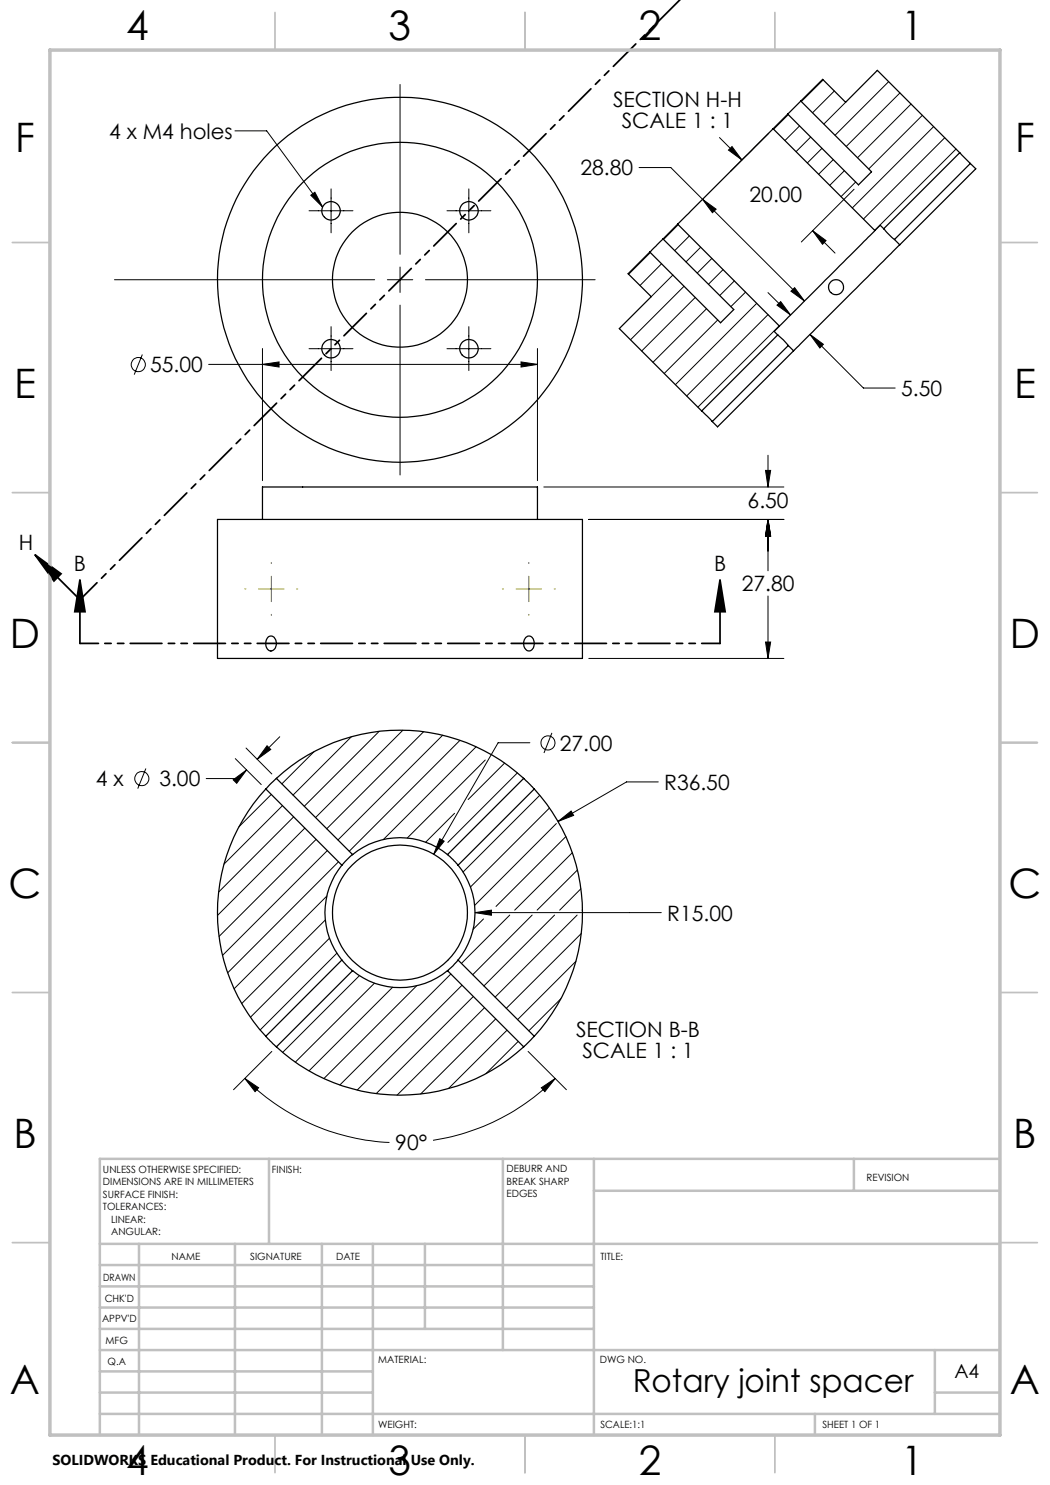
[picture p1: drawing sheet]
<svg xmlns="http://www.w3.org/2000/svg" width="210mm" height="297mm" viewBox="0 0 210 297" stroke-linecap="round" stroke-linejoin="round" font-family="sans-serif">
<g fill="none" stroke="#000" stroke-width=".2">
<path d="M80 16.9v34M164.6 16l-4.3 4.3M166.9 18.2l-4.4 4.3M177.7 16.3l-10.7 10.8M180 18.6l-10.7 10.7M47 26.2h6.3l11.2 15.2M62.2 39l.8-.6 1.5 3zM66.2 37.8v8.8M93.8 37.8v8.8M127.8 33.5h6.4l26.7 26.7M140.5 39.9l2.7 1.9-.7 .7zM143.9 27.5l4.5 4.5"/>
<path d="M146.4 29.3l2 2.7-2.7-2zM153.7 26.7l-7.6 7.6M157.7 22.9l-3 3M159.9 25.2l-2.9 2.9M162.1 27.4l-2.9 2.9M164.4 29.7l-2.9 2.9M166.7 31.9l-3 3M168.9 34.1l-3 3M169.1 20.5l-4.3 4.3M170.8 37.8l-10.5 10.6M171.1 36.4l-2.9 2.9M182.2 20.8l-10.7 10.7"/>
<path d="M184.5 23.1l-10.8 10.7M186.7 25.3l-16.2 16.3M188.9 27.5l-16.2 16.3M191.2 29.8l-16.3 16.3M22.9 55.9h52M61.8 42.2h8.8M77.5 55.9h5.1M80 53.4v5.1M85.1 55.9h33.9M89.4 42.2h8.8M130.1 50.5l-4.4 4.4M132.3 52.7l-4.3 4.4"/>
<path d="M134.6 55l-4.4 4.3M135.6 44.9l-2.9 3M136.8 57.3l-10.7 10.6M137.9 47.2l-3 2.9M139.1 59.5l-10.8 10.7M140.1 49.5l-2.9 2.9M142.4 51.7l-2.9 2.9M144.6 53.9l-2.9 3M146.9 56.2l-3 2.9M149.1 58.4l-2.9 2.9M153.6 58.5l4.5 4.5M158.2 58.2l.7-.7 2 2.7z"/>
<path d="M162.5 46.1l4.5 4.5M162.5 46.1l2.7 2-.7 .8zM28.5 70.9l-1.7 4M41.7 72.9h65.8M52.5 72.9l3.3-.5v1zM52.5 69.7v26.4M61.8 69.7h8.8M66.2 65.3v8.8M80 61v34M89.4 69.7h8.8M93.8 65.3v8.8M104.2 72.4l3.3 .5-3.3 .5z"/>
<path d="M107.5 69.7v26.4M141.3 61.7l-10.7 10.8M143.5 64l-10.6 10.7M151.3 60.7l-16.2 16.2M153.6 62.9l-16.3 16.3M155.4 61l.7-.7 2 2.7zM155.9 65.2l-16.3 16.2M162 66.9l10.7 10.7h6.3M162 66.9l2.7 2-.7 .7zM108.8 97.4h48M153.1 94.1h1l-.5 3.3zM153.6 91v6.4"/>
<path d="M117.8 103.9h39M153.6 103.9v10.3M153.6 119.2v12.5M153.6 103.9l.5 3.3h-1zM117.8 131.7h39M153.1 128.4h1l-.5 3.3zM29.2 153.7l-1.6 4M46.6 156l2.7-2-2 2.7zM47.1 151.7l5.1 5.2M49.2 149.6l5.2 5.2M49.3 154l-1.7 1.7h-6.4M53.4 149.2l.8 .7-2.8 2z"/>
<path d="M54.3 158.9l-6.5 6.4M56 147.4l-4.6 4.5M62.8 150.4l-6.4 6.4M70.3 147.4l-11.7 11.6M75.8 146.3l-14.9 15M80.6 146l-17.5 17.5M84.7 146.3l-19.4 19.5M88.5 147l-20.9 21M92 148.1l-22.2 22.1M95.2 149.4l-18.5 18.5M97 152l-15.5 15.6M100.9 152.6l-7.3 7.3"/>
<path d="M103.5 154.6l-13.9 13.9M106 148.6h-6.4l-12.9 22.2M107.9 159.1l-15.3 15.3M110.4 146.6l-1.6 4M131.7 156.4h-6.4l-13.7 7.9M56.5 161.1l-11.7 11.7M58.7 163.4l-15 15M61 165.6l-17.5 17.5M63.2 167.9l-19.4 19.4M65.4 179.2l-18.6 18.6M65.5 170.1l-21 21M67.7 172.4l-22.2 22.2"/>
<path d="M87.9 167.7l.9 .5-2.1 2.6zM90.9 162.7l-5.8 5.7M109.9 161.6l-15.8 15.8M111.3 164.7l-16.4 16.4M111.6 164.3l2.6-2.1 .5 .9zM113.2 167.3l-14 14M114.5 170.5l-11.6 11.5M115.5 174l-8.1 8M116.2 177.8l-4.3 4.2M65.1 184l-16.8 16.7M65.9 187.6l-15.8 15.8M67.4 190.6l-15.4 15.4"/>
<path d="M71.9 195.2l-15.4 15.3M74.9 196.6l-15.8 15.8M78.5 197.4l-16.7 16.8M83.3 197.2l-18.5 18.5M90.2 194.8l-22.2 22.2M92.4 197.1l-21 20.9M94.7 199.3l-19.5 19.4M95 182.5l3.3-.5v1.1zM95 182.5h37.3M96.7 183.8l-2.1 2.1M102 183l-9.7 9.7M106.4 183l-11.9 11.9"/>
<path d="M110.9 183l-14.1 14.2M112.2 199.7l-6.4 6.5M115.2 192.3l-11.7 11.6M115.4 183l-16.4 16.4M116.3 186.7l-15.1 15M116.5 182h-.1M49 215.7l2.7 1.9-.7 .7zM49 215.7a43.8 43.8 0 0 0 28.9 12.8M54.4 210.3l-7.7 7.6M96.9 201.5l-17.5 17.5M99.1 203.8l-15 15M101.4 206.1l-11.7 11.6"/>
<path d="M103.6 208.3l-6.4 6.4M105.6 210.3l7.7 7.6M108.3 217.6l2.8-1.9-2.1 2.6zM111.1 215.7a44 44 0 0 1-24.5 12.4"/>
<circle cx="27.7" cy="72.9" r="1.41"/>
<circle cx="28.4" cy="155.7" r="1.41"/>
<circle cx="109.6" cy="148.6" r="1.42"/>
</g>
<path d="M7 111l5.2 3.8-1.4 1.4zM7 111l9 8.9M16 116l1 6.3h-2zM16 116v12.7M144 116l1 6.3h-2zM144 116v12.7" fill="none" stroke="#000" stroke-width=".35"/>
<path d="M144 128.7h-128" fill="none" stroke="#000" stroke-width=".35" stroke-dasharray="6.3 1.3 1.3 1.3 1.3 1.3" stroke-dashoffset="2.7"/>
<path d="M136 -.1l-120 120" fill="none" stroke="#000" stroke-width=".35" stroke-dasharray="6.3 1.3 1.3 1.3 1.3 1.3" stroke-dashoffset="1.6"/>
<path d="M49 117.8h.2M51.7 117.8h5.1M54.3 112.5v.2M54.3 115.2v5.1M59.3 117.8h.2M100.5 117.8h.2M103.2 117.8h5.1M105.8 112.5v.2M105.8 115.2v5.1M110.8 117.8h.3M54.3 122.9v.2M105.8 122.9v.2" fill="none" stroke="#808000" stroke-width=".2"/>
<g fill="none" stroke="#c0c0c0" stroke-width=".35">
<path d="M55 2.5v7.5M105 2.5v7.5M155 2.5v7.5M2.5 48.5h7.5M200 48.5h7.5M2.5 98.5h7.5M200 98.5h7.5M2.5 148.5h7.5M200 148.5h7.5M2.5 198.5h7.5M200 198.5h7.5M2.5 248.5h7.5"/>
<path d="M200 248.5h7.5M55 287v7.5M105 287v7.5M155 287v7.5"/>
</g>
<g fill="none" stroke="#c0c0c0" stroke-width=".5">
<path d="M53.8 231.8v17M100.6 231.8v38.2M118.8 231.8v55.2M118.8 238.2h81.2M170.8 231.8v6.4M200 231.8h-180v55.2M20 248.8h180M20 257.3h98.8M20 253h98.8M27.8 248.8v38.2M47 248.8v38.2M64.4 248.8v38.2"/>
<path d="M74.6 248.8v38.2M85 248.8v17M20 265.8h98.8M20 261.5h98.8M20 278.5h54.6M20 274.3h54.6M20 270h180M187 278.5h13M187 270v12.8M20 282.8h180M163 282.8v4.2"/>
</g>
<path d="M10 10h190v277h-190z" fill="none" stroke="#c0c0c0" stroke-width=".7"/>
<g fill="#000">
<path d="M62.2 39l.8-.6 1.5 3z"/>
<path d="M144 116l1 6.3h-2zM16 116l1 6.3h-2zM135 -.1h5.2zM7 111l5.2 3.8-1.4 1.4z"/>
<path d="M153.1 128.4h1l-.5 3.3zM153.6 103.9l.5 3.3h-1zM153.6 103.9l.5 3.3h-1zM153.1 94.1h1l-.5 3.3zM104.2 72.4l3.3 .5-3.3 .5zM52.5 72.9l3.3-.5v1zM95 182.5l3.3 .6v-1.1zM87.9 167.7l-1.2 3.1 2.1-2.6zM111.6 164.3l3.1-1.2-.5-.9zM53.4 149.2l.8 .7-2.8 2zM46.6 156l2.7-2-2 2.7zM49 215.7l2.7 1.9-.7 .7zM108.3 217.6l2.8-1.9-2.1 2.6zM155.4 61l.7-.7 2 2.7zM162 66.9l2.7 2-.7 .7zM158.2 58.2l.7-.7 2 2.7zM140.5 39.9l2.7 1.9-.7 .7zM162.5 46.1l2.7 2-.7 .8zM146.4 29.3l2 2.7-2.7-2z"/>
</g>
<g fill="none" stroke="#000" stroke-width=".25">
<path d="M154.6 25.7l-19.1 19.1M154.6 25.7l20.4 20.4M157.6 22.8l-3 2.9M160.2 20.2l-2.6 2.6M160.2 20.2l4.3-4.3 4.6 4.6 6.4-6.4 16.4 16.4M160.2 20.2l14.1 14.2-2.6 2.6-14.1-14.2M191.9 30.5l2.2 2.2M191.9 30.5l-15.2 15.3M194.1 32.7l-15.2 15.2M194.1 32.7l1.1 1.1-15.2 15.2M130 50.4l-4.4 4.3 4.6 4.6-6.3 6.4 16.4 16.5M132.6 47.8l-2.6 2.6"/>
<path d="M132.6 47.8l14.2 14.1-2.7 2.7-14.1-14.2M135.5 44.8l20.4 20.4M135.5 44.8l-2.9 3M175 46.1l-19.1 19.1M176.7 45.8l2.2 2.1M176.7 45.8l-.7-.8-1 1.1M178.9 47.9l1.1 1.1M180 49l-21.3 21.2M155.5 67l2.2 2.1M155.5 67l-15.2 15.2M155.9 65.2l-1.1 1.1 .7 .7M157.7 69.1l1 1.1"/>
<path d="M157.7 69.1l-15.2 15.2M158.7 70.2l-15.2 15.2-1-1.1M140.3 82.2l2.2 2.1M43.5 103.9h73v27.8h-73zM52.5 103.9v-6.5h55v6.5M53.6 127.4a1.09 1.09 0 0 1 1.2 0 1.09 1.09 0 0 1 .5 1.1 1.26 1.26 0 0 1-1.5 1.6 1.87 1.87 0 0 1-.2-2.7zM105.1 127.5a1.01 1.01 0 0 1 1.2-.1 1.01 1.01 0 0 1 .5 1.1 1.21 1.21 0 0 1-1.4 1.6 1.82 1.82 0 0 1-.3-2.6zM53.2 157.8a36.5 36.5 0 0 0 0 49.5M53.2 157.8l15.2 15.2M55.3 155.7l-2.1 2.1M55.3 155.7a36.6 36.6 0 0 1 49.4 0M55.3 155.7l15.2 15.2"/>
<path d="M104.7 155.7l2.2 2.1M104.7 155.7l-15.2 15.2M106.9 157.8a36.6 36.6 0 0 1 0 49.5M106.9 157.8l-15.3 15.2M68.4 173a15 15 0 0 0 0 19M70.5 170.9l-2.1 2.1M70.5 170.9a15 15 0 0 1 19 0M89.5 170.9l2.1 2.1M91.6 173a15 15 0 0 1 0 19M68.4 192l2.1 2.1M68.4 192l-15.2 15.3M70.5 194.1a15 15 0 0 0 19 0"/>
<path d="M70.5 194.1l-15.2 15.3M89.5 194.1l15.2 15.3M91.6 192l-2.1 2.1M91.6 192l15.3 15.3M53.2 207.3l2.1 2.1M55.3 209.4a36.5 36.5 0 0 0 49.4 0M106.9 207.3l-2.2 2.1"/>
<circle cx="66.2" cy="42.1" r="1.84"/>
<circle cx="80" cy="55.9" r="13.5"/>
<circle cx="80" cy="56" r="27.5"/>
<circle cx="80" cy="55.9" r="36.5"/>
<circle cx="93.8" cy="42.2" r="1.85"/>
<circle cx="167.2" cy="57.4" r="1.51"/>
<circle cx="66.2" cy="69.7" r="1.84"/>
<circle cx="93.8" cy="69.7" r="1.85"/>
<circle cx="80" cy="182.5" r="13.5"/>
</g>
<g font-size="8.1">
<text x="25.2" y="8">4</text>
<text x="77.7" y="8">3</text>
<text x="127.7" y="8">2</text>
<text x="180.2" y="8">1</text>
<text x="3" y="30.4">F</text>
<text x="203" y="30.4">F</text>
<text x="2.8" y="79.6">E</text>
<text x="202.8" y="79.6">E</text>
<text x="2" y="129.6">D</text>
<text x="202" y="129.6">D</text>
<text x="1.7" y="179.6">C</text>
<text x="201.7" y="179.6">C</text>
<text x="2.7" y="229.6">B</text>
<text x="202.7" y="229.6">B</text>
<text x="2" y="278.9">A</text>
<text x="202" y="278.9">A</text>
<text x="25.2" y="295">4</text>
<text x="77.7" y="295">3</text>
<text x="127.7" y="295">2</text>
<text x="180.2" y="295">1</text>
</g>
<text font-size="6.3" x="126.5" y="278.4">Rotary joint spacer</text>
<g font-size="4.2">
<text x="122.6" y="21.4">SECTION H-H</text>
<text x="21.8" y="27.8">4 x M4 holes</text>
<text x="124.3" y="25.6">SCALE 1 : 1</text>
<text x="116.1" y="35.1">28.80</text>
<text x="149.9" y="40.4">20.00</text>
<text x="30" y="74.5">55.00</text>
<text x="180.2" y="79.2">5.50</text>
<text x="149.5" y="101.6">6.50</text>
<text x="3.8" y="109.9">H</text>
<text x="14.8" y="114.2">B</text>
<text x="142.8" y="114.2">B</text>
<text x="148.4" y="118.3">27.80</text>
<text x="111.9" y="150.1">27.00</text>
<text x="19.2" y="157.3">4 x</text>
<text x="31.9" y="157.3">3.00</text>
<text x="132.8" y="158">R36.50</text>
<text x="133.5" y="184.1">R15.00</text>
<text x="115.2" y="207.4">SECTION B-B</text>
<text x="116.5" y="211.6">SCALE 1 : 1</text>
<text x="79.1" y="230.1">90°</text>
</g>
<text font-size="3.9" x="190.9" y="275.5">A4</text>
<text font-size="2.9" x="10.5" y="292.9">SOLIDWORKS Educational Product. For Instructional Use Only.</text>
<g font-size="2">
<text x="20.6" y="234.6">UNLESS OTHERWISE SPECIFIED:</text>
<text x="20.6" y="237.1">DIMENSIONS ARE IN MILLIMETERS</text>
<text x="20.6" y="239.6">SURFACE FINISH:</text>
<text x="54.4" y="234.6">FINISH:</text>
<text x="101.3" y="234.5">DEBURR AND</text>
<text x="101.3" y="237">BREAK SHARP</text>
<text x="101.3" y="239.5">EDGES</text>
<text x="173.3" y="236.2">REVISION</text>
<text x="20.6" y="242.1">TOLERANCES:</text>
<text x="22.2" y="244.6">LINEAR:</text>
<text x="22.2" y="247.1">ANGULAR:</text>
<text x="34.3" y="252">NAME</text>
<text x="50" y="251.9">SIGNATURE</text>
<text x="67.2" y="251.9">DATE</text>
<text x="120.1" y="251.9">TITLE:</text>
<text x="20.6" y="256.1">DRAWN</text>
<text x="20.9" y="260.3">CHK'D</text>
<text x="20.4" y="264.4">APPV'D</text>
<text x="21.1" y="268.8">MFG</text>
<text x="21.5" y="273">Q.A</text>
<text x="75.6" y="272.5">MATERIAL:</text>
<text x="120" y="272.5">DWG NO.</text>
<text x="75.6" y="285.5">WEIGHT:</text>
<text x="120.1" y="285.6">SCALE:1:1</text>
<text x="164.5" y="285.6">SHEET 1 OF 1</text>
</g>
</svg>
